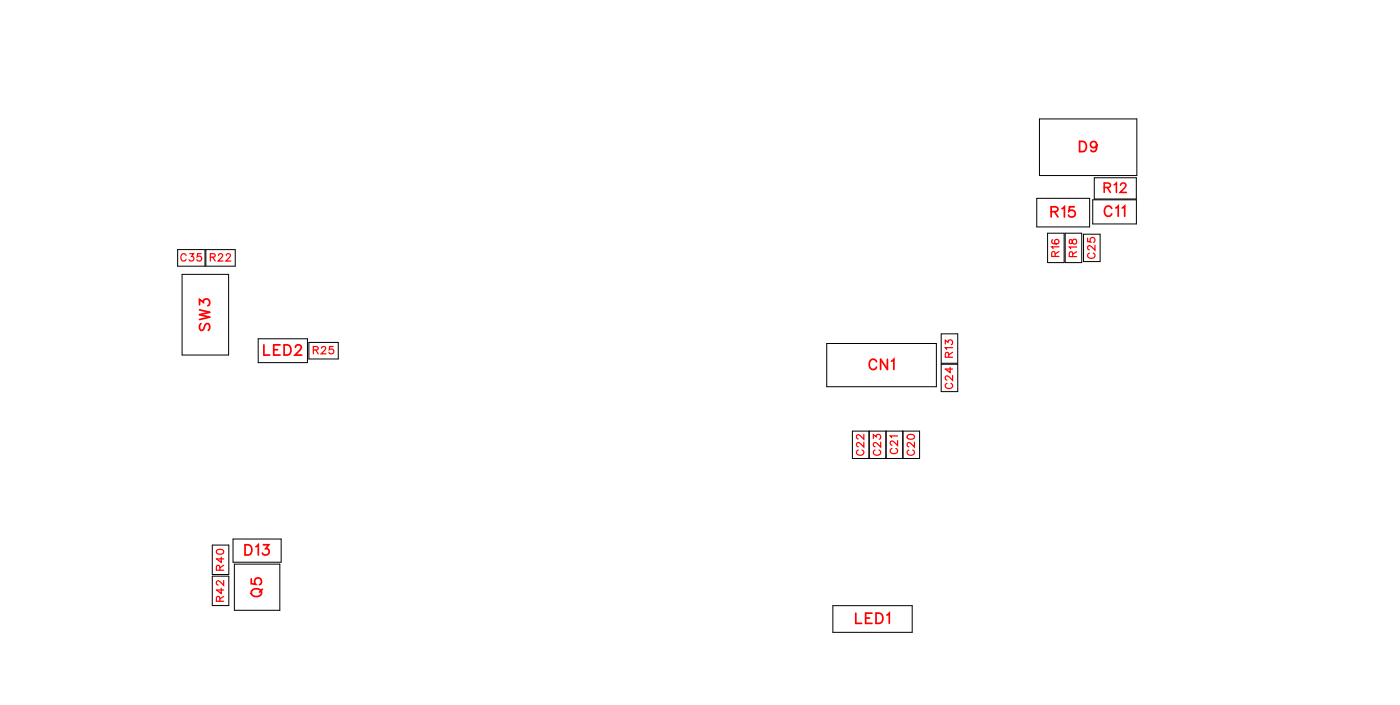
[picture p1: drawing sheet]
<svg xmlns="http://www.w3.org/2000/svg" width="97mm" height="49mm" viewBox="0 0 97 49" stroke-linecap="round" stroke-linejoin="round" font-family="sans-serif">
<g fill="none" stroke="#000" stroke-width=".07">
<path d="M12.3 17.3h1.9v1.2h-1.9zM12.7 19h3.2v5.6h-3.2zM14.3 17.3h2v1.2h-2zM72.1 13.8h3.6v2h-3.6zM72.2 8.3h6.8v3.9h-6.8zM72.8 16.2h1.2v2h-1.2zM74 16.2h1.2v2h-1.2zM75.3 16.3h1.2v1.9h-1.2zM76 13.9h3v1.6h-3zM76.1 12.3h2.9v1.5h-2.9zM14.8 37.8h1.1v2.1h-1.1zM14.8 40h1.1v2h-1.1z"/>
<path d="M16.2 37.4h3.3v1.6h-3.3zM16.3 39.2h3.1v3.2h-3.1zM17.9 23.5h3.5v1.7h-3.5zM21.5 23.8h2v1.1h-2zM57.5 23.8h7.6v3h-7.6zM59.2 29.9h4.7v1.9h-4.7zM60.4 29.9v1.9M61.6 29.9v1.9M62.7 29.9v1.9M62.8 29.9v1.9M65.4 25.3h1.2v1.9h-1.2zM65.4 23.2h1.2v2h-1.2z"/>
<path d="M57.9 42h5.5v1.9h-5.5z"/>
</g>
<g fill="none" stroke="#f00" stroke-width=".12">
<path d="M73.1 14.7h.4v-.2l-.1-.1h-.3v.7M73.3 14.7l.2 .4M73.8 14.5l.2-.1v.7M74.7 14.4h-.4v.3a.25 .25 0 0 1 .4 0 .25 .25 0 0 1-.1 .3 .25 .25 0 0 1-.3-.1M75 9.8h.3a.38 .38 0 0 1 .2 .4 .38 .38 0 0 1-.2 .3h-.3zM76.2 10.1a.22 .22 0 0 1-.3 .1 .22 .22 0 0 1-.1-.3 .22 .22 0 0 1 .4 0v.2a.34 .34 0 0 1-.2 .4l-.2-.1M77.3 14.5a.26 .26 0 0 0-.3-.2 .26 .26 0 0 0-.2 .3v.1a.26 .26 0 0 0 .2 .3 .26 .26 0 0 0 .3-.2M77.6 14.4l.1-.1v.7M78 14.4l.2-.1v.7M13.9 21.2v-.4l.2 .2a.24 .24 0 0 1 .4-.2 .24 .24 0 0 1-.1 .4M13.9 21.5l.7 .2-.7 .1 .7 .2-.7 .2M14 22.5l-.1 .1 .1 .3h.1l.3-.4h.1l.1 .1-.1 .3"/>
<path d="M17 37.8h.3a.38 .38 0 0 1 .2 .4 .38 .38 0 0 1-.2 .3h-.3zM17.8 38l.2-.2v.7M18.3 37.8h.4l-.2 .3a.24 .24 0 0 1 .1 .4 .24 .24 0 0 1-.4-.1M18.3 23.9v.7h.4M19 24.3h.3M19.5 23.9h-.5v.7h.5M19.7 23.9h.3a.38 .38 0 0 1 .2 .4 .38 .38 0 0 1-.2 .3h-.3zM20.5 24.1l.2-.2h.1l.1 .2-.1 .2-.3 .3h.5M60.9 25.1a.26 .26 0 0 0-.3-.2 .26 .26 0 0 0-.2 .3v.2a.26 .26 0 0 0 .2 .2 .26 .26 0 0 0 .3-.1M61.7 24.9v.7l-.5-.7v.7M62 25.1l.1-.2v.7M17.5 40.2v.3l.3 .1a.25 .25 0 0 1 0-.4 .25 .25 0 0 1 .3 0 .25 .25 0 0 1-.1 .4"/>
<path d="M17.6 40.9a.35 .35 0 0 1 .4 0 .35 .35 0 0 1 .1 .4 .33 .33 0 0 1-.4 .1 .33 .33 0 0 1-.1-.5zM18.2 40.9l-.2 .2M59.5 42.6v.7h.4M60.2 42.9h.2M60.6 42.6h-.4v.7h.4M60.9 42.6h.2a.38 .38 0 0 1 .3 .3 .38 .38 0 0 1-.3 .4h-.2zM61.6 42.7l.2-.1v.7"/>
</g>
<g fill="none" stroke="#f00" stroke-width=".08">
<path d="M12.9 17.7a.19 .19 0 0 0-.2-.1 .19 .19 0 0 0-.1 .2v.1a.19 .19 0 0 0 .1 .2 .19 .19 0 0 0 .2-.1M13.2 17.6h.3l-.2 .2a.17 .17 0 0 1 .1 .3 .17 .17 0 0 1-.3-.1M14 17.6h-.3v.2a.18 .18 0 0 1 .3 0 .18 .18 0 0 1-.1 .3 .18 .18 0 0 1-.2-.1M14.6 17.9l.3-.1 .1-.1-.4-.1v.5M14.8 17.9l.2 .2M15.2 17.7l.2-.1 .1 .2-.3 .3h.3M15.7 17.7l.2-.1 .1 .2-.3 .3h.3M73.2 16.6l-.1 .1a.22 .22 0 0 0 .2 .3 .22 .22 0 0 0 .2-.4 .16 .16 0 0 0-.2 .1 .16 .16 0 0 0 .1 .2M73.3 17.8v-.3h-.1l-.1 .3h.5M73.6 17.1h-.5l.1 .2M73.6 17.5l-.3 .1M74.3 16.7v.2h.1l.3-.3a.17 .17 0 0 1 .1 .2 .17 .17 0 0 1-.1 .1l-.2-.2z"/>
<path d="M74.6 17.8l-.1-.3h-.1l-.1 .3h.5M74.8 17.1h-.5l.1 .2M74.8 17.5l-.2 .1M75.6 16.5v.3h.2a.18 .18 0 0 1 0-.3 .18 .18 0 0 1 .3 .1 .18 .18 0 0 1-.1 .2M75.7 17.6a.19 .19 0 0 0-.1 .2 .19 .19 0 0 0 .2 .1h.1a.19 .19 0 0 0 .2-.1 .19 .19 0 0 0-.1-.2M76.1 17v.4l-.4-.3-.1 .1 .1 .1M15.1 38.2a.25 .25 0 0 1 .3-.1 .25 .25 0 0 1 .1 .3 .25 .25 0 0 1-.3 .1 .25 .25 0 0 1-.1-.3zM15.3 39.6v-.3l-.2-.1-.1 .4h.5M15.4 38.7v.3l-.4-.2h.5M15.5 39.2l-.2 .2M21.8 24.3h.3v-.1l-.3-.1v.5M21.9 24.3l.2 .3"/>
<path d="M22.3 24.2l.2-.1 .1 .1-.3 .4h.4M23.2 24.1h-.3v.2a.18 .18 0 0 1 .3 0 .18 .18 0 0 1-.1 .2 .18 .18 0 0 1-.2 0M59.7 31.2a.19 .19 0 0 0-.2 .3 .19 .19 0 0 0 .2 .1h.1a.19 .19 0 0 0 .2-.1 .19 .19 0 0 0-.1-.3M60 30.7v.3l-.4-.3-.1 .2 .2 .1M60 30.2v.3l-.4-.3-.1 .2 .2 .1M60.7 30.4v-.2l.2 .1a.17 .17 0 0 1 .3-.1 .17 .17 0 0 1-.1 .3M60.8 31.2a.19 .19 0 0 0-.1 .3 .19 .19 0 0 0 .2 .1h.1a.19 .19 0 0 0 .2-.1 .19 .19 0 0 0-.1-.3M61.2 30.7v.3l-.4-.3-.1 .2 .1 .1M62 31.1a.19 .19 0 0 0-.1 .2 .19 .19 0 0 0 .2 .2h.1a.19 .19 0 0 0 .2-.2 .19 .19 0 0 0-.1-.2M62.4 30.6v.3l-.4-.3-.1 .2 .1 .1M62.4 30.3h-.5l.1 .1M63.1 30.2a.25 .25 0 0 1 .3-.1 .25 .25 0 0 1 .1 .3 .25 .25 0 0 1-.3 .1 .25 .25 0 0 1-.1-.3z"/>
<path d="M63.2 31.2a.19 .19 0 0 0-.2 .3 .19 .19 0 0 0 .2 .1h.2a.19 .19 0 0 0 .2-.1 .19 .19 0 0 0-.2-.3M63.6 30.7v.3l-.5-.3-.1 .2 .2 .1M65.7 23.9v-.3l.2 .2a.18 .18 0 0 1 .3-.2 .17 .17 0 0 1-.1 .3M65.8 26.6a.19 .19 0 0 0-.1 .2 .19 .19 0 0 0 .2 .2h.1a.19 .19 0 0 0 .2-.2 .19 .19 0 0 0-.1-.2M65.9 24.8v-.3h-.1l-.1 .3h.5M66 25.5v.4l-.3-.3h.5M66.2 24.1h-.5l.1 .2M66.2 24.5l-.3 .1M66.2 26.1v.3l-.4-.3-.1 .2 .1 .1M15.3 41.7v-.3h-.2l-.1 .3h.5M15.4 40.8v.4l-.4-.2h.5M15.5 40.3v.3l-.3-.3-.2 .1 .2 .2"/>
<path d="M15.5 41.4l-.2 .2"/>
</g>
<path d="M76.7 13h.4l.1-.2-.5-.1v.7M77 13l.2 .4M77.4 12.8l.2-.1v.7M77.9 12.9l.1-.2 .3 .1-.4 .6h.4" fill="none" stroke="#f00" stroke-width=".11"/>
<g font-size="1.2" fill="#fff">
<text x="75" y="10.8">D9</text>
<text x="73" y="15.4">R15</text>
<text x="76.7" y="15.3">C11</text>
<text x="14.9" y="23" transform="rotate(-90 14.9 23)">SW3</text>
<text x="18.3" y="24.9">LED2</text>
<text x="60.4" y="25.9">CN1</text>
<text x="17" y="38.8">D13</text>
<text x="18.5" y="41.5" transform="rotate(-90 18.5 41.5)">Q5</text>
<text x="59.4" y="43.6">LED1</text>
</g>
<text font-size="1.1" fill="#fff" x="76.7" y="13.6">R12</text>
<g font-size=".9" fill="#fff">
<text x="73.8" y="17.8" transform="rotate(-90 73.8 17.8)">R16</text>
<text x="75" y="17.9" transform="rotate(-90 75 17.9)">R18</text>
<text x="76.3" y="18" transform="rotate(-90 76.3 18)">C25</text>
<text x="12.5" y="18.3">C35 R22</text>
<text x="21.7" y="24.8">R25</text>
<text x="66.4" y="27" transform="rotate(-90 66.4 27)">C24 R13</text>
<text x="60.3" y="31.6" transform="rotate(-90 60.3 31.6)">C22</text>
<text x="61.4" y="31.6" transform="rotate(-90 61.4 31.6)">C23</text>
<text x="62.6" y="31.5" transform="rotate(-90 62.6 31.5)">C21</text>
<text x="63.8" y="31.6" transform="rotate(-90 63.8 31.6)">C20</text>
<text x="15.8" y="41.8" transform="rotate(-90 15.8 41.8)">R42 R40</text>
</g>
</svg>
